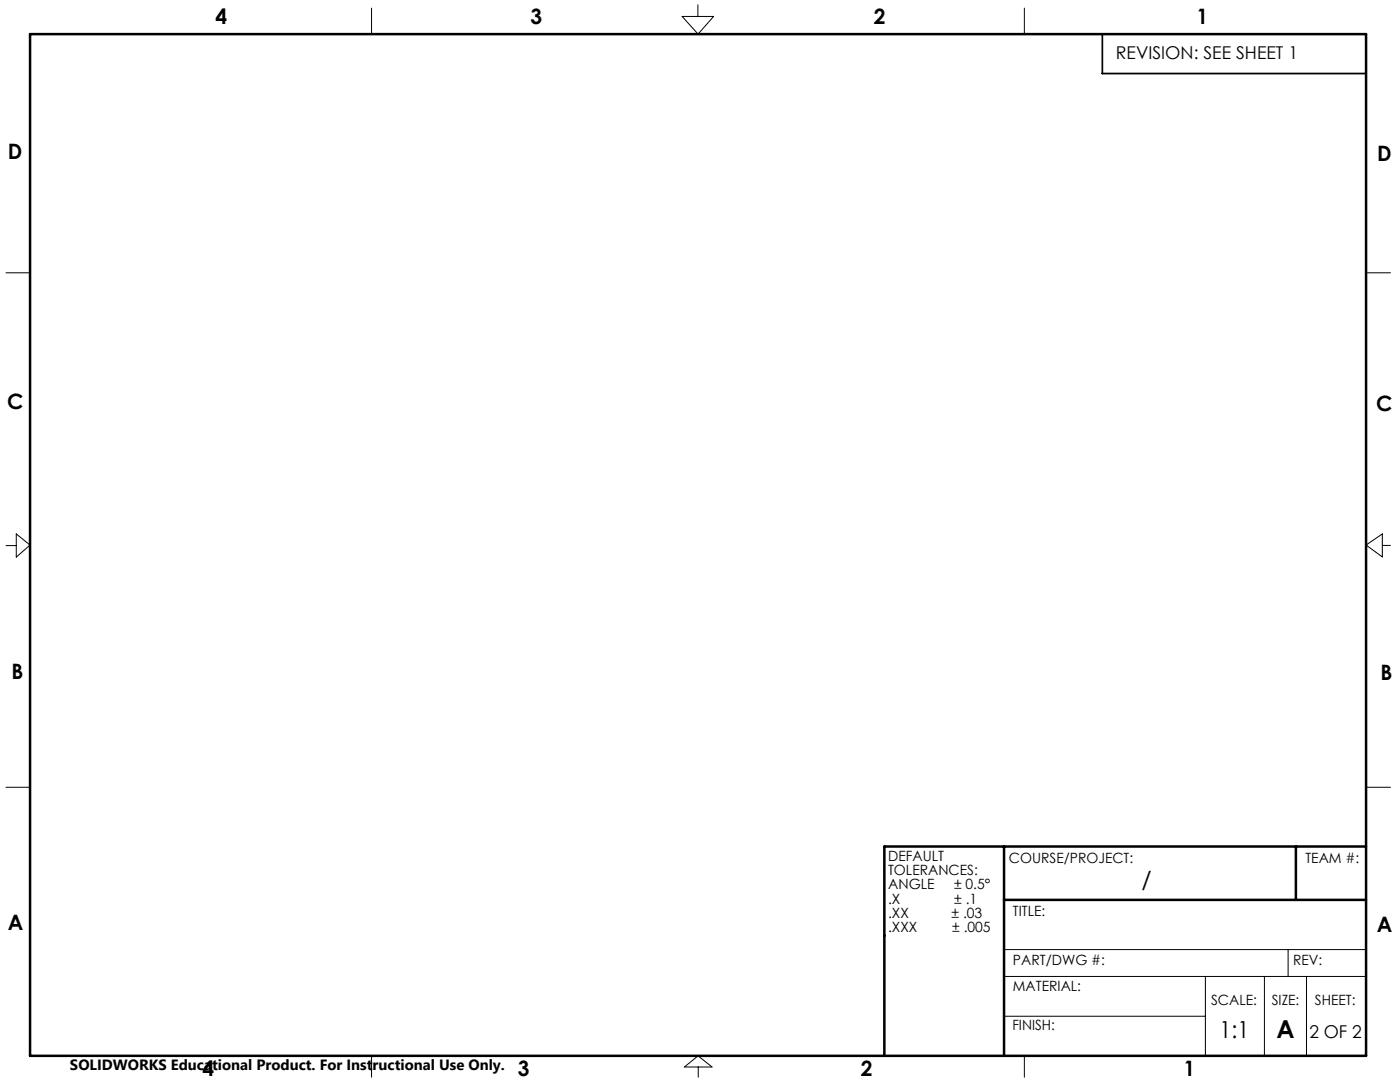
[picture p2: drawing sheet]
<svg xmlns="http://www.w3.org/2000/svg" width="279mm" height="216mm" viewBox="0 0 279 216" stroke-linecap="round" stroke-linejoin="round" font-family="sans-serif">
<g fill="none" stroke="#000" stroke-width=".2">
<path d="M74.2 1.6v5.2M136.1 3.3h6.3l-3.1 3.5zM139.3 1v2.3M204.4 1.6v5.2M1.2 54.4h4.8M272.6 54.4h4.9M1.2 108.9h2M3.2 106.5l2.8 2.3-2.8 2.4zM272.6 108.8l3.3-2.3v4.6zM275.9 108.8h1.6M1.2 157.1h4.8M272.6 157.1h4.9"/>
<path d="M200.4 194.8h72.2M200.4 189.5h72.2M240.6 194.8v15.9M252.3 194.8v15.9M257.1 189.5v5.3M260.7 194.8v15.9M74.2 210.7v4.2M136.6 212.9l2.7-2.2 2.8 2.2zM139.3 212.9v2M200.4 202.8h40.2M204.4 210.7v4.2"/>
</g>
<path d="M220 6.8v7.9h52.6" fill="none" stroke="#000" stroke-width=".35"/>
<path d="M6 6.8h266.6v203.9h-266.6zM200.4 179.6h72.2M200.4 168.9v41.8M258.6 168.9v10.7M272.6 168.9h-96.1v41.8" fill="none" stroke="#000" stroke-width=".5"/>
<text font-size="4.9" x="254.7" y="207.1">A</text>
<g font-size="4.7">
<text x="227.8" y="177.2">/</text>
<text x="243.4" y="207.1">1:1</text>
</g>
<g font-size="4.2">
<text x="43" y="4.7">4</text>
<text x="105.9" y="4.7">3</text>
<text x="174.4" y="4.7">2</text>
<text x="238.8" y="4.7">1</text>
<text x="1.6" y="31.7">D</text>
<text x="274.8" y="32">D</text>
<text x="1.4" y="81.6">C</text>
<text x="274.6" y="82">C</text>
<text x="2.3" y="135.4">B</text>
<text x="275.5" y="135.8">B</text>
<text x="1.5" y="185.6">A</text>
<text x="274.8" y="186">A</text>
<text x="40.4" y="214.8">4</text>
<text x="103.3" y="214.8">3</text>
<text x="171.8" y="214.8">2</text>
<text x="236.3" y="214.8">1</text>
</g>
<g font-size="3.5">
<text x="222.7" y="11.7">REVISION: SEE SHEET 1</text>
<text x="261.3" y="207.1">2 OF 2</text>
</g>
<text font-size="3" x="14" y="213.5">SOLIDWORKS Educational Product. For Instructional Use Only.</text>
<g font-size="2.8">
<text x="177.2" y="171.8">DEFAULT</text>
<text x="201.4" y="172.1">COURSE/PROJECT:</text>
<text x="260.5" y="172.1">TEAM #:</text>
<text x="177.2" y="174.6">TOLERANCES:</text>
<text x="177.2" y="177.5">ANGLE</text>
<text x="190.4" y="177.5">± 0.5°</text>
<text x="177.2" y="180.3">.X</text>
<text x="177.2" y="183.1">.XX</text>
<text x="177.2" y="185.9">.XXX</text>
<text x="189.9" y="183.1">± .03</text>
<text x="190" y="185.9">± .005</text>
<text x="190.5" y="180.3">± .1</text>
<text x="202.2" y="182.7">TITLE:</text>
<text x="202.2" y="192.6">PART/DWG #:</text>
<text x="202.2" y="197.8">MATERIAL:</text>
<text x="258.1" y="192.6">REV:</text>
<text x="241.7" y="200.6">SCALE:</text>
<text x="253.8" y="200.6">SIZE:</text>
<text x="262.4" y="200.6">SHEET:</text>
<text x="202" y="205.5">FINISH:</text>
</g>
</svg>
